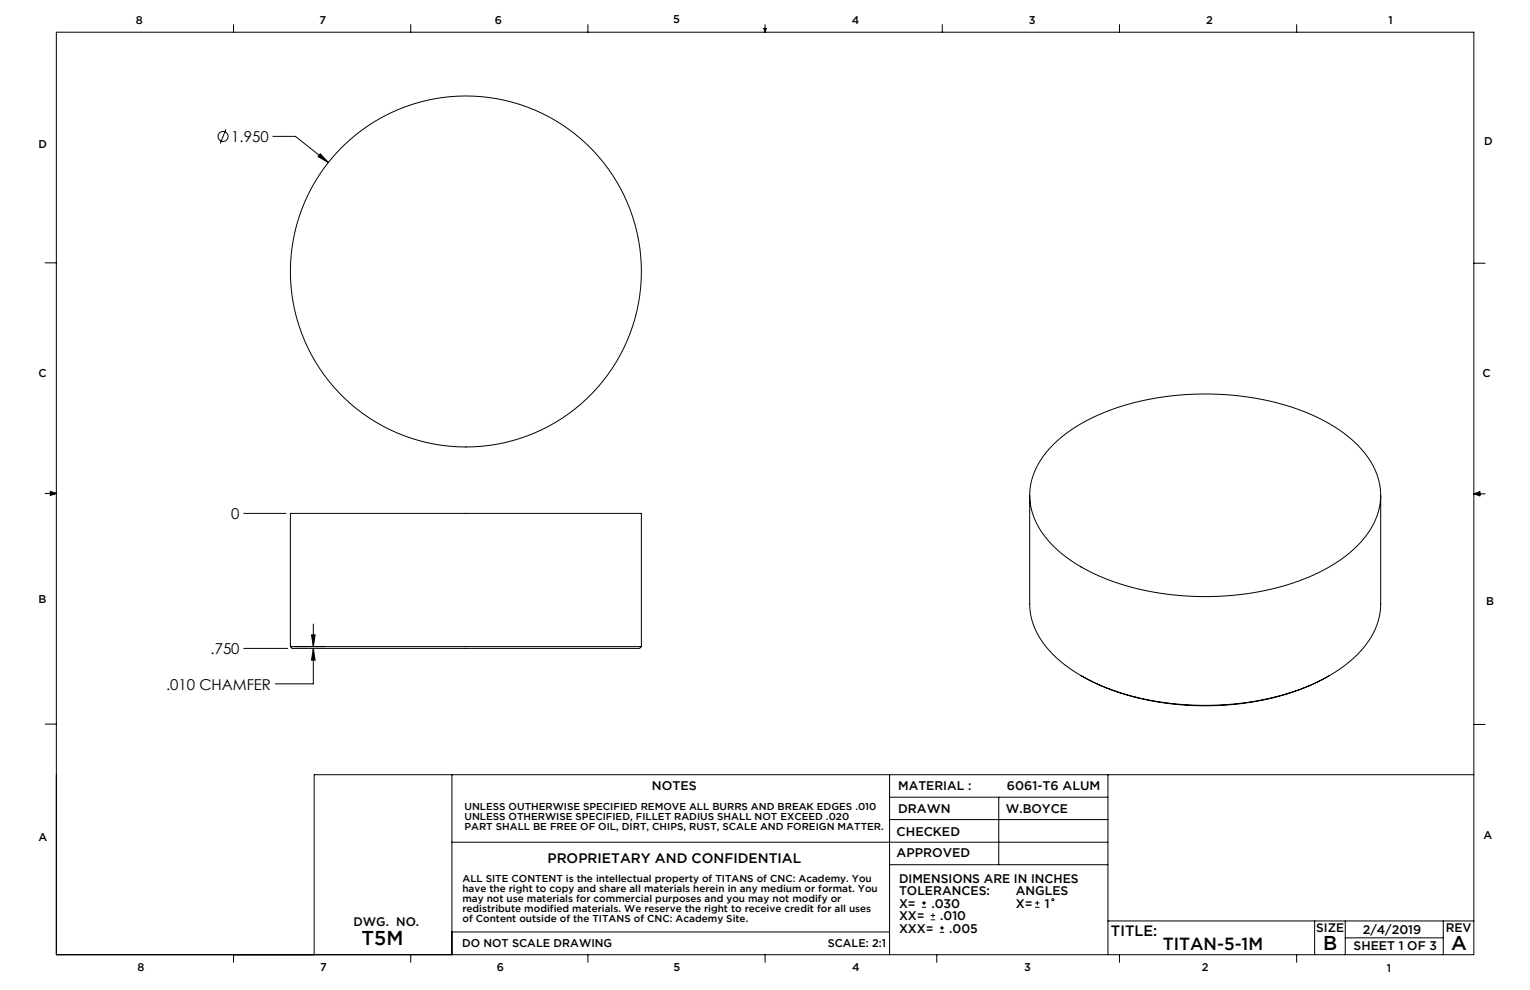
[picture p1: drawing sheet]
<svg xmlns="http://www.w3.org/2000/svg" width="432mm" height="279mm" viewBox="0 0 432 279" stroke-linecap="round" stroke-linejoin="round" font-family="sans-serif">
<g fill="none" stroke="#000" stroke-width=".28">
<path d="M15.9 9.1h400.1v260.3h-400.1zM65.9 6.9v2.2M115.9 6.9v2.2M165.9 6.9v2.2M215.6 8h.6l-.3 1.1zM215.7 8l.2 1.1M215.9 6.9v2.2M216 8l-.1 1.1M265.9 6.9v2.2M315.9 6.9v2.2M365.9 6.9v2.2M63.8 36.5l-1.6 4"/>
<path d="M77 38.5h6.4l9.3 7.4M90.4 43.4l2.3 2.5-2.9-1.7zM12.7 74.2h3.2M416 74.3h3.1M12.7 139.3h3.2M14.2 139l1.7 .3M14.2 138.7l1.7 .6-1.7 .5zM15.9 139.3l-1.7 .2M290.6 139.8v30.7a21.5 21.5 0 0 0 8.8 16.3l2.7 2 3 1.9M297.1 125.7a52.1 52.1 0 0 1 26.7-12.9 79.7 79.7 0 0 1 48.1 5 32.3 32.3 0 0 1 16.3 15 18.1 18.1 0 0 1-3.9 20 47.1 47.1 0 0 1-23.7 13 80.7 80.7 0 0 1-50.5-3.3 34.8 34.8 0 0 1-17.4-14.5 17.8 17.8 0 0 1 2.3-20zM389.7 139.8v30.7a21.5 21.5 0 0 1-8.9 16.3 59.3 59.3 0 0 1-30.7 11.7 77.2 77.2 0 0 1-43.4-6.9l-1.6-.9M416 139.4h3.1"/>
<path d="M416 139.4l1.7-.6v1.1zM416 139.4l1.7 .2M417.7 139.1l-1.7 .3M68.8 144.9h11.9M87.9 179.2h1l-.5 3.3zM88.4 176.1v6.4M68.8 183h12.4M82 182.5v-37.6h99v37.6M82 182.5h99M82 182.5l.5 .5h98l.5-.5M83.2 182.5h8.4M88.4 183l.5 3.3h-1z"/>
<path d="M88.4 183v10h-10.7M305.1 190.7l.4 .2M375.2 190.7a72.2 72.2 0 0 1-40.3 8.3 68.7 68.7 0 0 1-29.4-8.1M12.7 204.4h3.2M127.5 218.6v50.8M251.1 218.6v50.8M312.7 218.6v50.8M416 204.5h3.1M416 218.6h-327.3v50.8M127.5 237.7h185.2M251.1 231.3h61.6M251.1 225h61.6"/>
<path d="M281.9 225v19M251.1 244h61.6M260.2 256.1h1.2M260.2 254.8h1.2M260.8 254.2v1.3M262.7 259.6h1.2M262.7 258.4h1.2M263.3 257.8v1.2M292.1 256.1h1.3M292.1 254.8h1.3M292.8 254.2v1.3M312.7 259.9h103.3"/>
<path d="M371 259.9v9.5M379.7 259.9v9.5M407.3 259.9v9.5M65.9 269.4v2.2M115.9 269.4v2.2M127.5 263h123.6M165.9 269.4v2.2M215.9 269.4v2.2M264.4 269.4v2.2M265.2 263.1h1.3M265.2 261.9h1.3M265.8 261.3v1.2"/>
<path d="M315.9 269.4v2.2M365.9 269.4v2.2M379.7 264.7h27.6"/>
<circle cx="63" cy="38.5" r="1.41"/>
<circle cx="131.5" cy="76.6" r="49.5"/>
<circle cx="297.1" cy="253.9" r=".31"/>
</g>
<path d="M90.4 43.4l-.6 .8 2.9 1.7zM87.9 179.2h1l-.5 3.3zM88.4 183l.5 3.3h-1z" fill="#000"/>
<g font-size="5.6">
<text x="102" y="266.6">T5M</text>
<text x="373.4" y="268.2">B</text>
<text x="409.6" y="268.2">A</text>
</g>
<text font-size="4.9" x="328.1" y="268.2">TITAN-5-1M</text>
<g font-size="4.2">
<text x="65.3" y="40.1">1.950</text>
<text x="65.3" y="146.5">0</text>
<text x="59.4" y="184.6">.750</text>
<text x="46.9" y="194.6">.010 CHAMFER</text>
<text x="313.5" y="264.2">TITLE:</text>
</g>
<text font-size="3.9" x="154.5" y="243.5">PROPRIETARY AND CONFIDENTIAL</text>
<g font-size="3.5">
<text x="184" y="223">NOTES</text>
<text x="253.5" y="223.1">MATERIAL :</text>
<text x="284.2" y="223">6061-T6 ALUM</text>
<text x="253.4" y="229.4">DRAWN</text>
<text x="283.8" y="229.4">W.BOYCE</text>
<text x="253" y="235.8">CHECKED</text>
<text x="253" y="242">APPROVED</text>
<text x="253.7" y="249.1">DIMENSIONS ARE IN INCHES</text>
<text x="253.7" y="252.6">TOLERANCES:</text>
<text x="253.7" y="256.1">X=</text>
<text x="262.9" y="256.1">.030</text>
<text x="286.7" y="252.6">ANGLES</text>
<text x="286.7" y="256.1">X=</text>
<text x="294.8" y="256.1">1</text>
<text x="99.7" y="261.5">DWG. NO.</text>
<text x="253.7" y="263.2">XXX=</text>
<text x="253.7" y="259.7">XX=</text>
<text x="265.4" y="259.7">.010</text>
<text x="267.9" y="263.2">.005</text>
<text x="371.5" y="263.2">SIZE</text>
<text x="384.6" y="263.5">2/4/2019</text>
<text x="408" y="263.2">REV</text>
<text x="382" y="268.2">SHEET 1 OF 3</text>
</g>
<g font-size="3.2">
<text x="38.3" y="6.8">8</text>
<text x="90.2" y="6.8">7</text>
<text x="139.7" y="6.6">6</text>
<text x="190" y="6.6">5</text>
<text x="240.4" y="6.7">4</text>
<text x="290.4" y="6.8">3</text>
<text x="340.4" y="6.7">2</text>
<text x="391.9" y="6.8">1</text>
<text x="10.9" y="41.7">D</text>
<text x="418.9" y="40.8">D</text>
<text x="10.9" y="106.4">C</text>
<text x="418.4" y="106.5">C</text>
<text x="10.8" y="170.3">B</text>
<text x="419.4" y="170.7">B</text>
<text x="10.8" y="237.3">A</text>
<text x="418.6" y="236.9">A</text>
<text x="130.4" y="267.2">DO NOT SCALE DRAWING</text>
<text x="233.6" y="267.2">SCALE: 2:1</text>
<text x="38.8" y="273.9">8</text>
<text x="90.4" y="273.9">7</text>
<text x="140.2" y="273.9">6</text>
<text x="190.1" y="274">5</text>
<text x="240.5" y="273.9">4</text>
<text x="289" y="274">3</text>
<text x="339.1" y="274">2</text>
<text x="391.4" y="274.2">1</text>
</g>
<g font-size="2.8">
<text x="131.1" y="228.7">UNLESS OUTHERWISE SPECIFIED REMOVE ALL BURRS AND BREAK EDGES .010</text>
<text x="131.1" y="231.6">UNLESS OTHERWISE SPECIFIED, FILLET RADIUS SHALL NOT EXCEED .020</text>
<text x="131.1" y="234.4">PART SHALL BE FREE OF OIL, DIRT, CHIPS, RUST, SCALE AND FOREIGN MATTER.</text>
<text x="130.5" y="248.9">ALL SITE CONTENT is the intellectual property of TITANS of CNC: Academy. You</text>
<text x="130.5" y="251.8">have the right to copy and share all materials herein in any medium or format. You</text>
<text x="130.5" y="254.6">may not use materials for commercial purposes and you may not modify or</text>
<text x="130.5" y="257.4">redistribute modified materials. We reserve the right to receive credit for all uses</text>
<text x="130.5" y="260.2">of Content outside of the TITANS of CNC: Academy Site.</text>
</g>
</svg>
